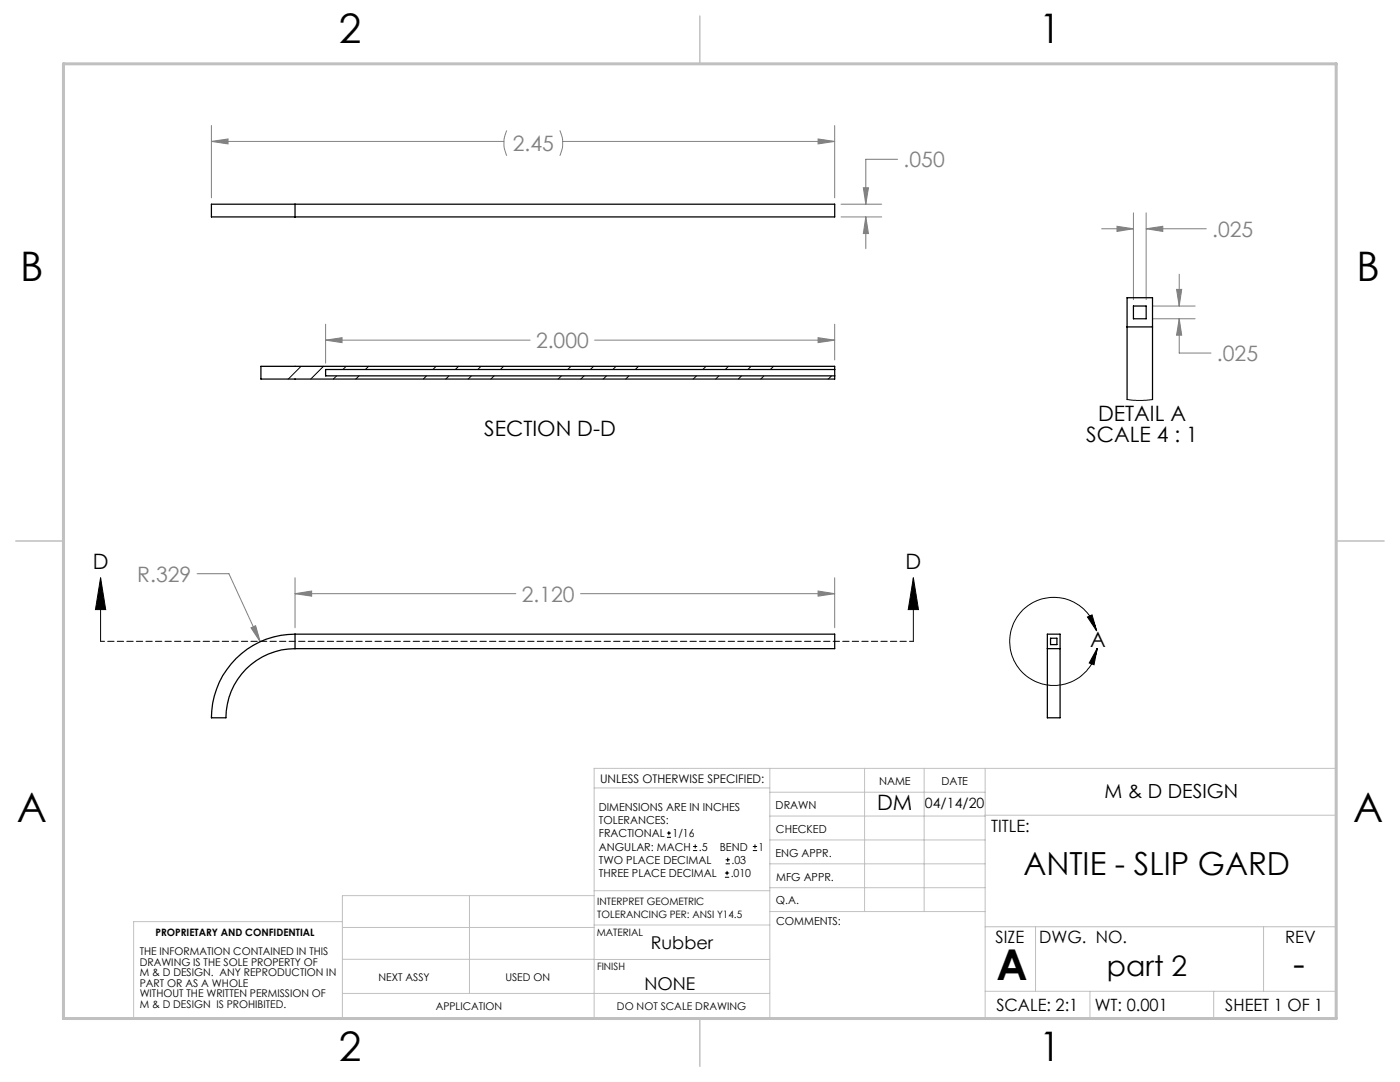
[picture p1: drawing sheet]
<svg xmlns="http://www.w3.org/2000/svg" width="279mm" height="216mm" viewBox="0 0 279 216" stroke-linecap="round" stroke-linejoin="round" font-family="sans-serif">
<g fill="none" stroke="#000" stroke-width=".2">
<path d="M20.1 115.3l1 6.3h-2zM20.1 115.3v12.7M182.3 115.3l1 6.3h-2zM182.3 115.3v12.7M217 123.1l.9-.4 1 3.2zM218.9 125.9a8.8 8.8 0 0 0-13.6-5.2 8.8 8.8 0 0 0 .1 14.5 8.8 8.8 0 0 0 13.5-5.4l.1-.4M219 129.4l-.7 3.2-.9-.3zM133.1 167.1h.8M133.1 166.2h.8M133.5 165.8v.9M138.3 169.7h.8M138.3 168.9h.8"/>
<path d="M138.7 168.5v.8M144.7 175h.8M144.7 174.2h.8M144.8 172.4h.9M144.8 171.6h.9M145.1 173.8v.8M145.2 171.1v.9M150.2 169.7h.9M150.2 168.9h.9M150.7 168.5v.8"/>
</g>
<g fill="none" stroke="#808080" stroke-width=".2">
<path d="M42.2 28.2l3.3-.5v1zM42.2 25v14.5M42.2 28.2h58.3M101.1 26a5.9 5.9 0 0 0 0 5.1M111.7 26a5.9 5.9 0 0 1 0 5.1M112.3 28.2h54.3M163.3 27.7l3.3 .5-3.3 .5zM166.6 25v14.5M172.3 37.5h1l-.5 3.2zM179.1 31.8h-6.3v8.9M167.9 40.7h8.1M167.9 43.3h8.1"/>
<path d="M172.8 43.3l.5 3.3h-1zM172.8 43.3v6.3M219.9 45.6h6.3M222.9 45.2l3.3 .4-3.3 .6zM226.2 42.5v17.3M228.7 45.6l3.4-.4v1zM228.7 42.5v17.3M228.7 45.6h12M234.8 57.7h1l-.5 3.4zM235.3 54.7v6.4M65 67.9l3.3-.5v1zM65 64.7v7.8"/>
<path d="M65 67.9h40.8M118.7 67.9h47.9M163.3 67.4l3.3 .5-3.3 .5zM166.6 64.7v7.1M230 61.1h8.5M230 63.6h8.5M235.3 63.6l.5 3.3h-1zM235.3 63.6v6.8h6.4M39.3 114.5h6.4l6.2 13.6M58.9 118.5l3.3-.6v1.1zM58.9 115.3v10M58.9 118.5h44"/>
<path d="M115.9 118.5h50.7M163.3 117.9l3.3 .6-3.3 .5zM166.6 115.3v10M50.1 125.3l.9-.5 .9 3.3z"/>
</g>
<path d="M182.3 128h-162.2" fill="none" stroke="#000" stroke-width=".2" stroke-dasharray="1.3 .6" stroke-dashoffset=".5"/>
<g fill="none" stroke="#c0c0c0" stroke-width=".2">
<path d="M118.6 157.2h35M153.6 153.3v49.9M153.6 158.1h43M172.5 153.3v28.6M184.4 153.3v28.6M196.6 153.3v49.9M93.7 178.7v19.5M118.6 178.7h-50.3v24.5M118.6 177.7h35M153.6 162.8h43M153.6 177.1h43M153.6 167.6h43"/>
<path d="M153.6 172.4h43M196.6 162.7h70.1M68.3 183.9h-41.6v19.3h240v-49.9h-148.1v49.9M68.3 198.2h85.3M68.3 191.4l85.3 .1M68.3 185.1h50.3M118.6 184.6h35M153.6 181.9h43M196.6 184.9h70.1M196.6 197.8h70.1M206.7 184.9v12.9M217.5 197.8v5.4"/>
<path d="M242.2 197.8v5.4M252.2 184.9v12.9"/>
</g>
<path d="M139.7 3.2v9.5M3.1 107.9h9.6M266.7 107.9h9.5M139.7 203.2v9.6" fill="none" stroke="#c0c0c0" stroke-width=".3"/>
<path d="M12.7 12.7h254v190.5h-254z" fill="none" stroke="#c0c0c0" stroke-width=".6"/>
<path d="M182.3 115.3l1 6.3h-2zM20.1 115.3l1 6.3h-2zM217 123.1l.9-.4 1 3.2zM219 129.4l-.7 3.2-.9-.3z" fill="#000"/>
<path d="M163.3 117.9l3.3 .6-3.3 .5zM58.9 118.5l3.3-.6v1.1zM50.1 125.3l1.8 2.8-.9-3.3zM42.2 28.2l3.3-.5v1zM163.3 27.7l3.3 .5-3.3 .5zM172.3 37.5h1l-.5 3.2zM172.8 43.3l.5 3.3h-1zM222.9 45.2l3.3 .4-3.3 .6zM228.7 45.6l3.4-.4v1zM234.8 57.7h1l-.5 3.4zM235.3 63.6l.5 3.3h-1zM163.3 67.4l3.3 .5-3.3 .5zM65 67.9l3.3-.5v1z" fill="#808080"/>
<g fill="none" stroke="#000" stroke-width=".25">
<path d="M58.9 40.7h-16.7v2.6h16.7M58.9 40.7v2.6M58.9 40.7h107.7v2.6h-107.7M52.1 73.1h114.5v2.5h-114.5zM166.6 73.7h-101.6v1.3h101.6M224.9 65.2v14.5M224.9 65.2v-5.8h5.1v5.8M224.9 65.2h5.1M226.2 61.1h2.5v2.5h-2.5zM230 65.2v14.5M58.9 126.5a16.7 16.7 0 0 0-16.7 16.7h2.9a13.8 13.8 0 0 1 13.8-13.8M58.9 126.5v2.9"/>
<path d="M58.9 126.5h107.7v2.9h-107.7M209 129.4v13.8h2.6v-13.8M209 129.4v-2.9h2.6v2.9M209 129.4h2.6M209.7 127.4h1.2v1.2h-1.2z"/>
</g>
<g fill="none" stroke="#000" stroke-width=".2">
<path d="M60.1 73.1l-2.6 2.5M64.6 73.1l-2.6 2.5M67.2 75l-.7 .6M69.1 73.1l-.7 .6M71.6 75l-.6 .6M73.6 73.1l-.7 .6M85.1 75l-.6 .6M87 73.1l-.6 .6M89.6 75l-.6 .6M91.5 73.1l-.6 .6M94.1 75l-.6 .6M96 73.1l-.6 .6"/>
<path d="M98.6 75l-.6 .6M100.5 73.1l-.6 .6M112 75l-.6 .6M113.9 73.1l-.6 .6M116.6 75l-.7 .6M118.5 73.1l-.7 .6M121 75l-.6 .6M122.9 73.1l-.6 .6M125.5 75l-.6 .6M127.4 73.1l-.6 .6M139 75l-.6 .6M140.9 73.1l-.6 .6"/>
<path d="M143.5 75l-.7 .6M145.4 73.1l-.7 .6M148 75l-.6 .6M149.9 73.1l-.6 .6M152.5 75l-.7 .6M154.4 73.1l-.7 .6M165.9 75l-.6 .6M224.9 79.7l1.9 .2 3.2-.2"/>
</g>
<text font-size="8.5" x="198.9" y="195.5">A</text>
<g font-size="8.1">
<text x="67.6" y="8.5">2</text>
<text x="207.3" y="8.5">1</text>
<text x="4" y="56.1">B</text>
<text x="270.7" y="56.1">B</text>
<text x="3.3" y="164.1">A</text>
<text x="270" y="164.1">A</text>
<text x="67.6" y="211.7">2</text>
<text x="207.3" y="211.7">1</text>
</g>
<text font-size="7.1" x="258.1" y="194.7">-</text>
<text font-size="6.3" x="204.2" y="174.5">ANTIE - SLIP GARD</text>
<text font-size="5.6" x="220.9" y="194.7">part 2</text>
<g font-size="4.2" fill="#808080">
<text x="102.3" y="30.1">2.45</text>
<text x="180.3" y="33.4">.050</text>
<text x="241.9" y="47.2">.025</text>
<text x="107" y="69.5">2.000</text>
<text x="242.9" y="72">.025</text>
<text x="27.4" y="116.1">R.329</text>
<text x="104.1" y="120">2.120</text>
</g>
<g font-size="4.2">
<text x="219.1" y="84">DETAIL A</text>
<text x="96.6" y="87">SECTION D-D</text>
<text x="216.8" y="88.1">SCALE 4 : 1</text>
<text x="18.5" y="113.4">D</text>
<text x="180.7" y="113.4">D</text>
<text x="217.5" y="129.2">A</text>
<text x="175" y="161.6">DM</text>
</g>
<text font-size="3.9" x="220.4" y="159.2">M &amp; D DESIGN</text>
<g font-size="3.5">
<text x="129.9" y="189.3">Rubber</text>
<text x="128.6" y="197.5">NONE</text>
</g>
<g font-size="3.4">
<text x="197.8" y="166">TITLE:</text>
<text x="198.7" y="188.1">SIZE</text>
<text x="207.4" y="188.1">DWG. NO.</text>
<text x="256.5" y="188.2">REV</text>
<text x="198.8" y="201.7">SCALE: 2:1</text>
<text x="218.5" y="201.7">WT: 0.001</text>
<text x="244.5" y="201.7">SHEET 1 OF 1</text>
</g>
<text font-size="2.8" x="184.6" y="161.3">04/14/20</text>
<text font-size="2.4" x="119.8" y="156.2">UNLESS OTHERWISE SPECIFIED:</text>
<g font-size="2.2">
<text x="119.5" y="161.8">DIMENSIONS ARE IN INCHES</text>
<text x="154.8" y="161.4">DRAWN</text>
<text x="175.4" y="156.6">NAME</text>
<text x="187.9" y="156.7">DATE</text>
<text x="119.5" y="164.4">TOLERANCES:</text>
<text x="119.5" y="167.1">FRACTIONAL</text>
<text x="134.2" y="167.1">1/16</text>
<text x="154.9" y="166.3">CHECKED</text>
<text x="119.5" y="172.4">TWO PLACE DECIMAL</text>
<text x="119.5" y="169.7">ANGULAR: MACH</text>
<text x="139.5" y="169.7">.5</text>
<text x="143.6" y="169.7">BEND</text>
<text x="146" y="172.4">.03</text>
<text x="151.4" y="169.7">1</text>
<text x="154.8" y="170.9">ENG APPR.</text>
<text x="119.5" y="175">THREE PLACE DECIMAL</text>
<text x="145.8" y="175">.010</text>
<text x="154.9" y="175.7">MFG APPR.</text>
<text x="154.9" y="180.4">Q.A.</text>
<text x="154.9" y="184.6">COMMENTS:</text>
</g>
<g font-size="2.1">
<text x="27.9" y="190.5">THE INFORMATION CONTAINED IN THIS</text>
<text x="27.9" y="192.7">DRAWING IS THE SOLE PROPERTY OF</text>
<text x="27.9" y="194.8">M &amp; D DESIGN. ANY REPRODUCTION IN</text>
<text x="27.9" y="196.9">PART OR AS A WHOLE</text>
<text x="75.5" y="195.7">NEXT ASSY</text>
<text x="100.9" y="195.7">USED ON</text>
<text x="27.9" y="199">WITHOUT THE WRITTEN PERMISSION OF</text>
<text x="27.9" y="201.1">M &amp; D DESIGN IS PROHIBITED.</text>
<text x="86.9" y="201.5">APPLICATION</text>
<text x="123.1" y="201.6">DO NOT SCALE DRAWING</text>
</g>
<g font-size="2">
<text x="119.2" y="180.6">INTERPRET GEOMETRIC</text>
<text x="119.2" y="183.1">TOLERANCING PER: ANSI Y14.5</text>
<text x="31" y="186.7">PROPRIETARY AND CONFIDENTIAL</text>
<text x="119.1" y="186.7">MATERIAL</text>
<text x="119.1" y="193.5">FINISH</text>
</g>
</svg>
